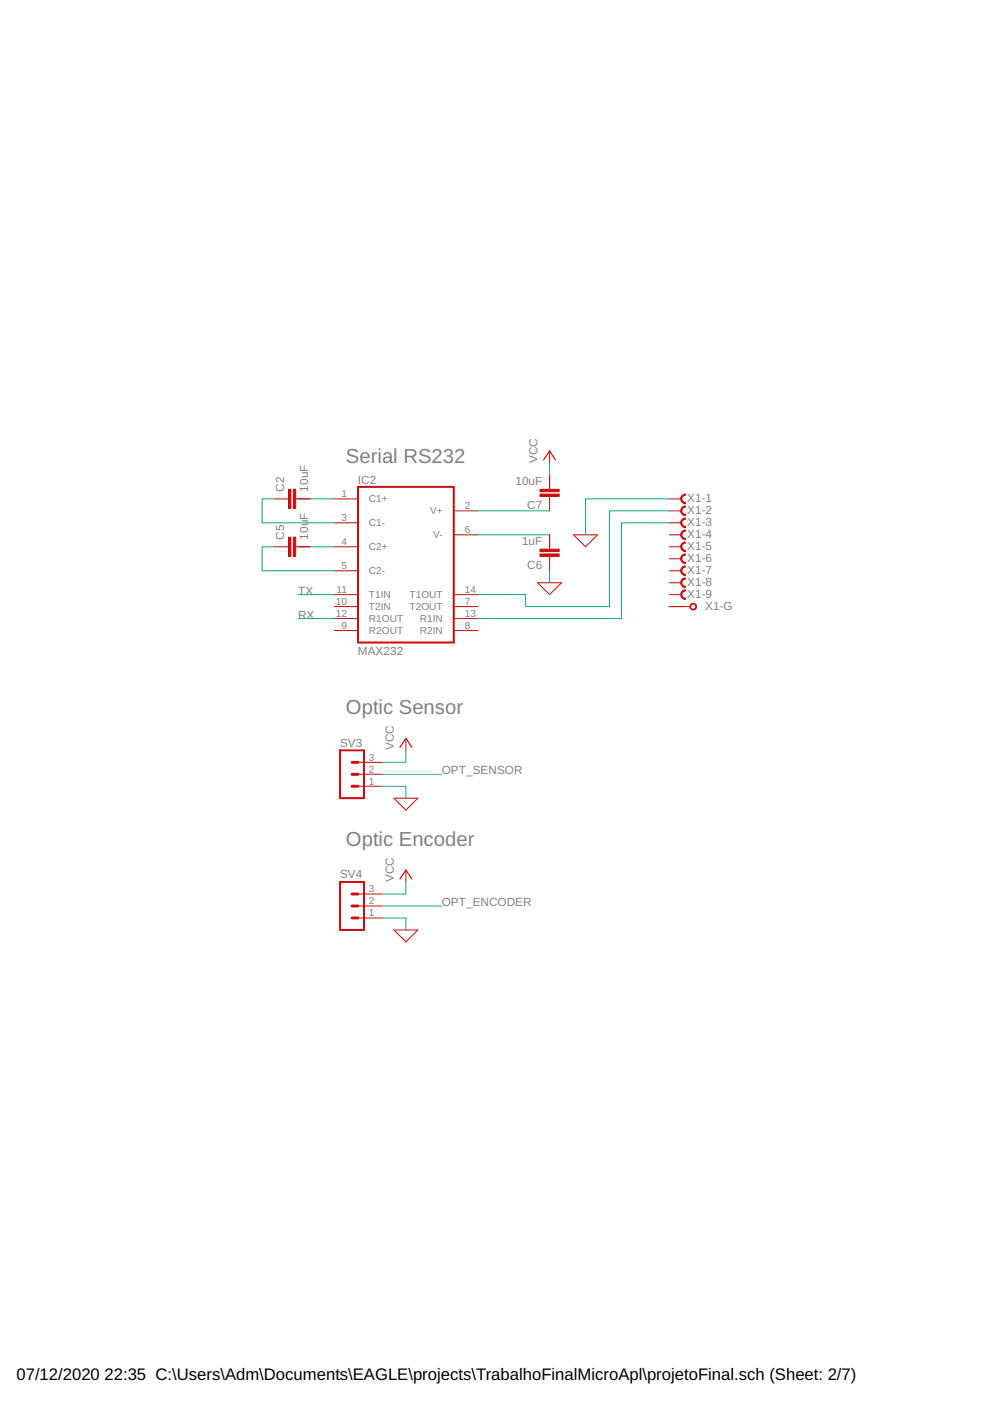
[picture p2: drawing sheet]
<svg xmlns="http://www.w3.org/2000/svg" width="210mm" height="297mm" viewBox="0 0 210 297" stroke-linecap="round" stroke-linejoin="round" font-family="sans-serif">
<path d="M75.9 103.2h20.3v33h-20.3zM72.1 159.1h5.1v10.1h-5.1zM72.1 187h5.1v10.2h-5.1z" fill="none" stroke="#c90d0c" stroke-width=".42"/>
<g fill="none" stroke="#c90d0c" stroke-width=".21">
<path d="M116.5 95.6v2.5M58.1 105.8h3.1M58.1 115.9h3.1M62.7 105.8h3M62.7 115.9h3M70.8 105.8h5.1M70.8 110.8h5.1M70.8 115.9h5.1M96.2 108.3h5.1M96.2 113.4h5.1M116.5 100.7v3M116.5 105.3v3"/>
<path d="M116.5 113.4v3M116.5 118v3M121.6 113.4h5.1l-2.6 2.5zM141.9 105.8h2.5M141.9 110.8h2.5M141.9 115.9h2.5M141.9 108.3h2.5M141.9 113.4h2.5M141.9 118.5h2.5M70.8 121h5.1M70.8 126.1h5.1M70.8 128.6h5.1"/>
<path d="M70.8 131.1h5.1M70.8 133.7h5.1M96.2 126.1h5.1M96.2 128.6h5.1M96.2 131.1h5.1M96.2 133.7h5.1M114 123.5h5.1l-2.6 2.6zM141.9 121h2.5M141.9 126.1h2.5M141.9 128.6h4.4M141.9 123.5h2.5M86.1 156.5v2.6"/>
<path d="M75.9 166.7h5.1M75.9 164.2h5.1M75.9 161.6h5.1M83.5 169.2h5.1l-2.5 2.6zM75.9 194.6h5.1M75.9 192.1h5.1M75.9 189.5h5.1M83.5 197.2h5.1l-2.5 2.5zM86.1 184.5v2.5"/>
</g>
<g fill="#c90d0c" stroke="#c90d0c" stroke-width=".21">
<path d="M61.2 103.7h.5v4.1h-.5z"/>
<path d="M62.2 103.7h.5v4.1h-.5z"/>
<path d="M61.2 113.9h.5v4.1h-.5z"/>
<path d="M62.2 113.9h.5v4.1h-.5z"/>
<path d="M114.5 117.5h4.1v.5h-4.1z"/>
<path d="M114.5 116.4h4.1v.5h-4.1z"/>
<path d="M114.5 104.8h4.1v.5h-4.1z"/>
<path d="M114.5 103.7h4.1v.5h-4.1z"/>
</g>
<path d="M115.3 97.5l1.2-1.9 1.3 1.9M84.8 158.5l1.3-2 1.2 2M84.8 186.4l1.3-1.9 1.2 1.9" fill="none" stroke="#c90d0c" stroke-width=".25"/>
<g fill="#c90d0c" stroke="#c90d0c" stroke-width=".21">
<path d="M144.7 107.5l.6-.2v.2a.76 .76 0 0 0-.7 .8 .76 .76 0 0 0 .7 .8v.2a1.02 1.02 0 0 1-.9-.6 1.02 1.02 0 0 1 .3-1.2z" fill-rule="evenodd"/>
<path d="M144.7 110.1l.6-.3v.3a.76 .76 0 0 0-.7 .7 .76 .76 0 0 0 .7 .8v.3a1.02 1.02 0 0 1-.9-.7 1.02 1.02 0 0 1 .3-1.1z" fill-rule="evenodd"/>
<path d="M144.7 112.6l.6-.2v.2a.76 .76 0 0 0-.7 .8 .76 .76 0 0 0 .7 .8v.2a1.02 1.02 0 0 1-.9-.7 1.02 1.02 0 0 1 .3-1.1z" fill-rule="evenodd"/>
<path d="M144.7 115.1l.6-.2v.3a.76 .76 0 0 0-.7 .7 .76 .76 0 0 0 .7 .8v.2a1.02 1.02 0 0 1-.9-.6 1.02 1.02 0 0 1 .3-1.2z" fill-rule="evenodd"/>
<path d="M144.7 117.7l.6-.2v.2a.76 .76 0 0 0-.7 .8 .76 .76 0 0 0 .7 .7v.3a1.02 1.02 0 0 1-.9-.7 1.02 1.02 0 0 1 .3-1.1z" fill-rule="evenodd"/>
<path d="M144.7 120.2l.6-.2v.2a.76 .76 0 0 0-.7 .8 .76 .76 0 0 0 .7 .8v.2a1.02 1.02 0 0 1-.9-.6 1.02 1.02 0 0 1 .3-1.2z" fill-rule="evenodd"/>
<path d="M144.7 122.8l.6-.3v.3a.76 .76 0 0 0-.7 .7 .76 .76 0 0 0 .7 .8v.2a1.01 1.01 0 0 1-.9-.6 1.01 1.01 0 0 1 .3-1.1z" fill-rule="evenodd"/>
<path d="M144.7 125.3l.5-.2h.1v.2a.76 .76 0 0 0-.7 .8 .76 .76 0 0 0 .7 .7v.3a1.01 1.01 0 0 1-.9-.7 1.01 1.01 0 0 1 .3-1.1z" fill-rule="evenodd"/>
<path d="M146.5 128.2a.71 .71 0 0 1 1.1 0 .71 .71 0 0 1-.4 1.1 .71 .71 0 0 1-.9-.7h.1a.55 .55 0 0 1 .8-.5 .55 .55 0 0 1 .2 .9 .55 .55 0 0 1-.9-.2l-.2-.2z" fill-rule="evenodd"/>
<path d="M144.7 105l.6-.2v.2a.76 .76 0 0 0-.7 .8 .76 .76 0 0 0 .7 .7v.3a1.02 1.02 0 0 1-.9-.7 1.02 1.02 0 0 1 .3-1.1z" fill-rule="evenodd"/>
</g>
<path d="M74.6 161.6h1.3M74.6 164.2h1.3M74.6 166.7h1.3M74.6 189.5h1.3M74.6 192.1h1.3M74.6 194.6h1.3" fill="none" stroke="#c90d0c" stroke-width=".61"/>
<g fill="none" stroke="#0dab76" stroke-width=".21">
<path d="M116.5 98.1v2.6M58.1 105.8h-2.5v5h15.2M58.1 115.9h-2.5v5.1h15.2M65.7 105.8h5.1M65.7 115.9h5.1M101.3 113.4h15.2M101.3 108.3h15.2M141.9 105.8h-17.8v7.6M141.9 110.8h-10.1v20.3h-30.5M141.9 108.3h-12.7v20.3h-17.8v-2.5h-10.1M63.2 131.1h7.6M63.2 126.1h7.6"/>
<path d="M116.5 121v2.5M86.1 159.1v2.5h-5.1M81 166.7h5.1v2.5M81 164.2h12.7M81 194.6h5.1v2.6M81 192.1h12.7M86.1 187v2.5h-5.1"/>
</g>
<g font-size="4.3" fill="#808080">
<text x="73.4" y="98.2">Serial RS232</text>
<text x="73.4" y="151.5">Optic Sensor</text>
<text x="73.4" y="179.4">Optic Encoder</text>
</g>
<g font-size="3.5">
<text x="3.5" y="292.5">07/12/2020</text>
<text x="22.2" y="292.5">22:35 C:\Users\Adm\Documents\EAGLE\projects\TrabalhoFinalMicroApl\projetoFinal.sch (Sheet: 2/7)</text>
</g>
<g font-size="2.5" fill="#808080">
<text x="114" y="98.2" transform="rotate(-90 114 98.2)">VCC</text>
<text x="60.3" y="104.2" transform="rotate(-90 60.3 104.2)">C2</text>
<text x="65.4" y="104.2" transform="rotate(-90 65.4 104.2)">10uF</text>
<text x="75.9" y="102.6">IC2</text>
<text x="109.3" y="102.8">10uF</text>
<text x="111.8" y="107.9">C7</text>
<text x="145.7" y="106.5">X1-1</text>
<text x="65.4" y="110.2" transform="rotate(-90 65.4 110.2)">F</text>
<text x="145.7" y="109.1">X1-2</text>
<text x="145.7" y="111.6">X1-3</text>
<text x="60.3" y="114.4" transform="rotate(-90 60.3 114.4)">C5</text>
<text x="65.4" y="114.4" transform="rotate(-90 65.4 114.4)">10u</text>
<text x="110.7" y="115.5">1uF</text>
<text x="145.7" y="114.1">X1-4</text>
<text x="145.7" y="116.7">X1-5</text>
<text x="145.7" y="119.2">X1-6</text>
<text x="111.8" y="120.6">C6</text>
<text x="145.7" y="121.8">X1-7</text>
<text x="145.7" y="124.3">X1-8</text>
<text x="63.2" y="131.2">RX</text>
<text x="63.2" y="126.1">TX</text>
<text x="145.7" y="126.8">X1-9</text>
<text x="149.5" y="129.4">X1-G</text>
<text x="75.9" y="138.8">MAX232</text>
<text x="72.1" y="158.3">SV3</text>
<text x="83.5" y="159.1" transform="rotate(-90 83.5 159.1)">VCC</text>
<text x="93.7" y="164.2">OPT_SENSOR</text>
<text x="72.1" y="186.2">SV4</text>
<text x="83.5" y="187" transform="rotate(-90 83.5 187)">VCC</text>
<text x="93.7" y="192.1">OPT_ENCODER</text>
</g>
<g font-size="2.1" fill="#808080">
<text x="72.4" y="105.4">1</text>
<text x="78.2" y="106.5">C1+</text>
<text x="98.5" y="108">2</text>
<text x="72.4" y="110.5">3</text>
<text x="78.2" y="111.6">C1-</text>
<text x="91.2" y="109.1">V+</text>
<text x="98.5" y="113">6</text>
<text x="72.4" y="115.6">4</text>
<text x="78.2" y="116.7">C2+</text>
<text x="91.9" y="114.1">V-</text>
<text x="71.3" y="125.7">11</text>
<text x="72.4" y="120.6">5</text>
<text x="78.2" y="121.8">C2-</text>
<text x="98.5" y="125.7">14</text>
<text x="71.2" y="128.3">10</text>
<text x="71.2" y="130.8">12</text>
<text x="78.2" y="126.8">T1IN</text>
<text x="78.2" y="129.4">T2IN</text>
<text x="78.2" y="131.9">R1OUT</text>
<text x="86.8" y="126.8">T1OUT</text>
<text x="86.8" y="129.4">T2OUT</text>
<text x="89" y="131.9">R1IN</text>
<text x="98.5" y="128.3">7</text>
<text x="98.5" y="130.8">13</text>
<text x="72.4" y="133.3">9</text>
<text x="78.2" y="134.5">R2OUT</text>
<text x="89" y="134.5">R2IN</text>
<text x="98.5" y="133.3">8</text>
<text x="78.2" y="161.3">3</text>
<text x="78.2" y="166.3">1</text>
<text x="78.2" y="163.8">2</text>
<text x="78.2" y="191.7">2</text>
<text x="78.2" y="189.2">3</text>
<text x="78.2" y="194.3">1</text>
</g>
</svg>
